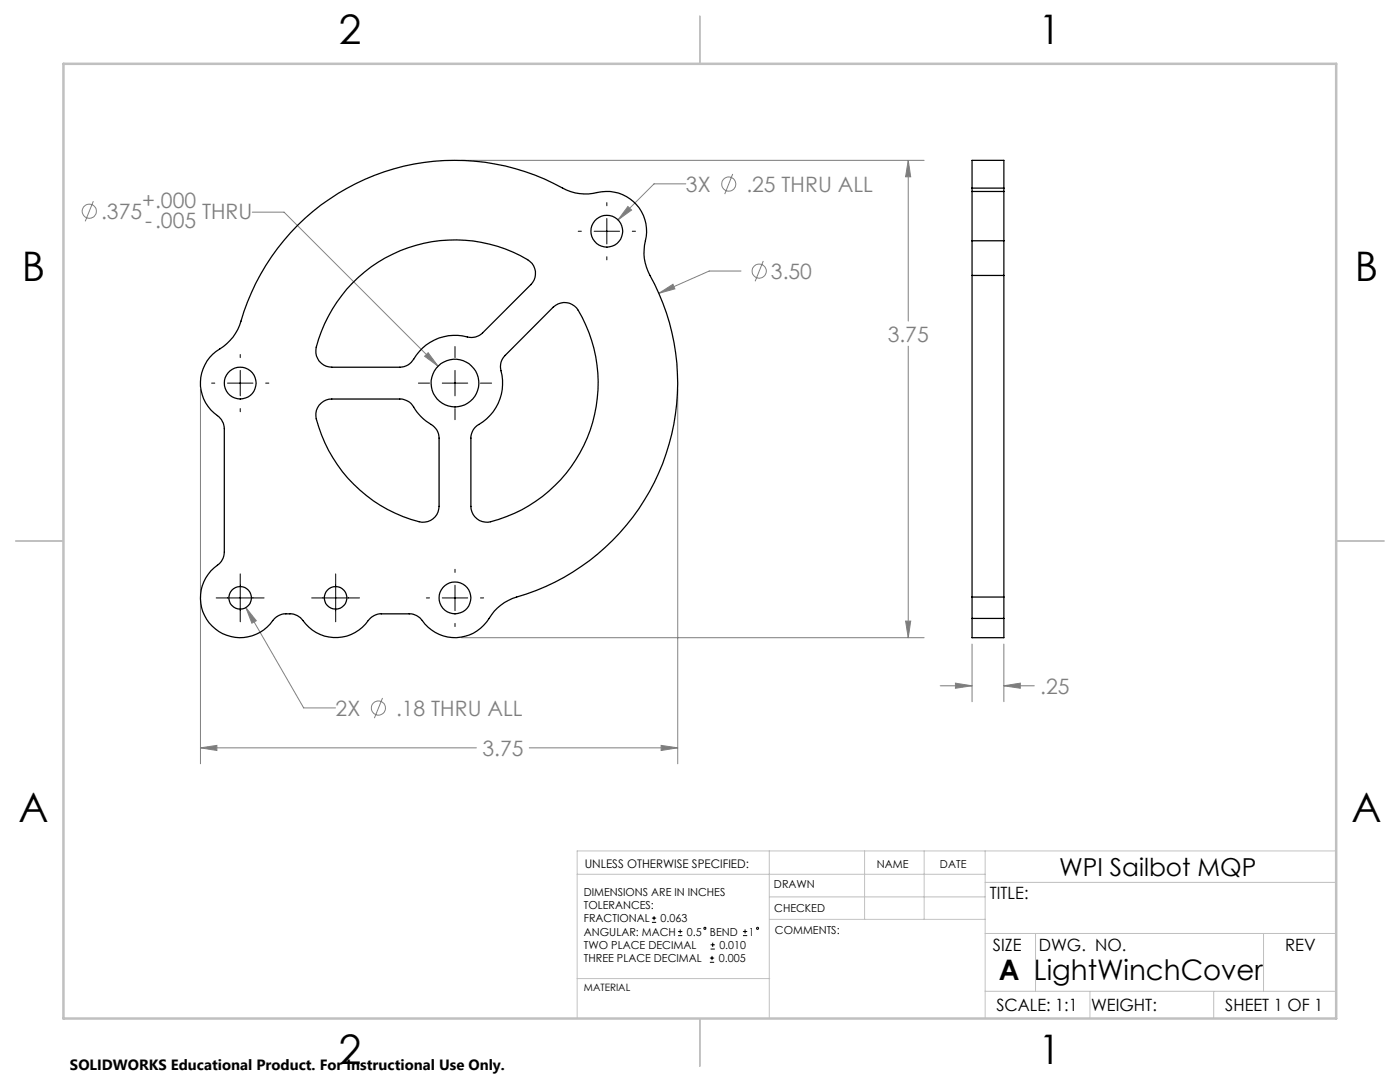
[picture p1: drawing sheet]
<svg xmlns="http://www.w3.org/2000/svg" width="279mm" height="216mm" viewBox="0 0 279 216" stroke-linecap="round" stroke-linejoin="round" font-family="sans-serif">
<g fill="none" stroke="#808080" stroke-width=".2">
<path d="M92.1 32h92.3M136.9 36.7h-6.4l-7.2 7.2M146.2 34.7l-1.6 4M181.3 32l.5 3.3h-1.1zM181.3 32v32.1M18.6 40.1l-1.6 4.1M50.3 42.3h6.4l30.7 30.8M125.3 41.2l.7 .7-2.7 2zM131.5 58.5l2.8-1.8 .4 .9zM147.9 54.1h-6.4l-10 4.4M152.3 52.1l-1.6 4M40 77.7v74.7"/>
<path d="M84.7 71.1l.7-.7 2 2.7zM135.3 77.7v74.7M181.3 69.1v58.1M49.1 121.2l2.1 2.7-.9 .5zM49.1 121.2l11.5 20.1h6.4M76.3 139.3l-1.6 4M92.1 127.2h92.3M180.7 123.9h1.1l-.5 3.3zM187.6 136.8h6.4M190.7 136.3l3.3 .5-3.3 .5zM194 128.5v11.5M200.3 136.8l3.3-.5v1z"/>
<path d="M200.3 128.5v11.5M200.3 136.8h6.1M40 149.2l3.3-.5v1.1zM40 149.2h55.1M105.6 149.2h29.7M131.9 148.7l3.4 .5-3.4 .6z"/>
<circle cx="145.4" cy="36.7" r="1.41"/>
<circle cx="17.8" cy="42.2" r="1.42"/>
<circle cx="151.5" cy="54.1" r="1.41"/>
<circle cx="75.5" cy="141.3" r="1.42"/>
</g>
<g fill="none" stroke="#000" stroke-width=".2">
<path d="M115.4 46.1h.6M118.6 46.1h5M121.1 40.4v.7M121.1 43.6v5.1M121.1 51.2v.7M126.2 46.1h.6M42.2 76.4h.7M45.4 76.4h5.1M47.9 70.7v.7M47.9 73.9v5.1M53 76.4h.7M83.5 76.4h2.2"/>
<path d="M88.3 76.4h5M90.8 69.1v2.3M90.8 73.9v5.1M95.9 76.4h2.2M47.9 81.5v.7M90.8 81.5v2.2M43.1 119.3h9.6M47.9 114.5v9.6M62.2 119.3h9.6M67 114.5v9.6M85.1 119.3h.6M88.3 119.3h5"/>
<path d="M90.8 113.6v.6M90.8 116.8v5M95.9 119.3h.6M90.8 124.4v.6M130.1 184h.9M130.1 183.2h.9M130.5 182.8v.8M135.3 186.7h.9M135.3 185.9h.9M135.7 185.5v.8M141.7 192h.8M141.7 191.2h.8"/>
<path d="M141.8 189.4h.9M141.8 188.5h.9M142.1 190.7v.9M142.2 188.1v.8M148.3 186.7h.8M148.3 185.9h.8M148.7 185.5v.8"/>
<circle cx="140.7" cy="185.2" r=".22"/>
<circle cx="151.2" cy="185.2" r=".22"/>
</g>
<g fill="none" stroke="#c0c0c0" stroke-width=".2">
<path d="M115.2 174.4h81.4M153.5 169.8v33.4M153.5 179h43.1M172.5 169.8v13.6M184.4 169.8v13.6M196.6 169.8v33.4M196.6 176.1h70.1M266.7 169.8h-151.5v33.4M115.2 195.3h38.4M153.6 183.4h43M196.6 197.8h70.1M196.6 186.3h70.1"/>
<path d="M206.7 186.3v11.5M217.5 197.8v5.4M242.2 197.8v5.4M252.2 186.3v11.5"/>
</g>
<path d="M139.7 3.2v9.5M3.1 107.9h9.6M266.7 107.9h9.5M139.7 203.2v9.6" fill="none" stroke="#c0c0c0" stroke-width=".25"/>
<path d="M12.7 12.7h254v190.5h-254z" fill="none" stroke="#c0c0c0" stroke-width=".5"/>
<path d="M131.5 58.5l3.2-.9-.4-.9zM125.3 41.2l-2 2.7 2.7-2zM49.1 121.2l1.2 3.2 .9-.5zM85.4 70.4l-.7 .7 2.7 2zM181.3 32l.5 3.3h-1.1zM180.7 123.9h1.1l-.5 3.3zM40 149.2l3.3-.5v1.1zM131.9 148.7l3.4 .5-3.4 .6zM190.7 136.3l3.3 .5-3.3 .5zM200.3 136.8l3.3-.5v1z" fill="#808080"/>
<g fill="none" stroke="#000" stroke-width=".25">
<path d="M194 38.2v9.8M194 37.5v.7M194 37.5v-5.5h6.3v5.5M194 38.2h6.3M194 37.5h6.3M200.3 38.2v9.8M200.3 37.5v.7M59.4 44.9a44.6 44.6 0 0 1 53.7-7 10.4 10.4 0 0 0 6.9 .4 8 8 0 0 1 8.6 10.6 9.3 9.3 0 0 0 1.1 6.1 44.5 44.5 0 0 1-27.4 64.4 10.2 10.2 0 0 0-5.2 4.7 8 8 0 0 1-13.1-.6l-.9-.7-1-.3h-6a3.6 3.6 0 0 0-3.1 2 8 8 0 0 1-12.8-1 4.1 4.1 0 0 0-6.3 1 8 8 0 0 1-12-.1 8 8 0 0 1 1.8-11.9l.9-1.2 .2-1.1v-24.7a3.8 3.8 0 0 0-2.1-3.1 8 8 0 0 1 1.9-13.3l.7-.5a9.6 9.6 0 0 0 2.8-4.5 44.8 44.8 0 0 1 11.3-19.2zM70.3 56.5a28.4 28.4 0 0 1 35.5-4.3 3.1 3.1 0 0 1 .1 4.6l-9.6 9.6a3.5 3.5 0 0 1-4 .6 9.7 9.7 0 0 0-10 5l-.9 .8-.8 .4-.8 .1h-13.6a3.2 3.2 0 0 1-3.1-4 29.2 29.2 0 0 1 7.2-12.8zM194 55v64.1M194 48v7M194 55h6.3"/>
<path d="M194 48h6.3M200.3 55v64.1M200.3 48v7M110.4 61.3a3.2 3.2 0 0 1 5 .6 28.5 28.5 0 0 1-18 42.3 3.2 3.2 0 0 1-3.4-3.2v-13.6a3.1 3.1 0 0 1 1.6-2.7 9.7 9.7 0 0 0 4.3-11.1l.1-1.3 .5-1.1zM63.7 80.9a3.2 3.2 0 0 1 2.5-1.3h13.6a3.3 3.3 0 0 1 3.1 2.1 12.4 12.4 0 0 0 3.8 3.5l.7 1 .2 1.2v13.6a3.2 3.2 0 0 1-4 3.1 28.5 28.5 0 0 1-20.6-21.1 3 3 0 0 1 .7-2.1zM194 119.1v4.3M194 119.1h6.3M200.3 119.1v4.3M194 123.4v3.8h6.3v-3.8M194 123.4h6.3"/>
<circle cx="121.1" cy="46.1" r="3.2"/>
<circle cx="47.9" cy="76.4" r="3.2"/>
<circle cx="90.8" cy="76.4" r="4.8"/>
<circle cx="47.9" cy="119.3" r="2.25"/>
<circle cx="67" cy="119.3" r="2.25"/>
<circle cx="90.8" cy="119.3" r="3.2"/>
</g>
<g font-size="8.1">
<text x="67.6" y="8.9">2</text>
<text x="207.3" y="8.9">1</text>
<text x="4.4" y="56.2">B</text>
<text x="270.4" y="56.2">B</text>
<text x="3.7" y="164.1">A</text>
<text x="269.7" y="164.1">A</text>
<text x="67.6" y="212.4">2</text>
<text x="207.3" y="212.4">1</text>
</g>
<text font-size="5.6" x="199.3" y="195.5">A LightWinchCover</text>
<text font-size="4.9" x="211.4" y="174.7">WPI Sailbot MQP</text>
<g font-size="4.2" fill="#808080">
<text x="28.4" y="41.4">+.000</text>
<text x="136.9" y="38.3">3X</text>
<text x="149" y="38.3">.25 THRU ALL</text>
<text x="20.2" y="43.7">.375</text>
<text x="29" y="45.5">-.005</text>
<text x="40.3" y="43.7">THRU</text>
<text x="153.9" y="55.6">3.50</text>
<text x="177.2" y="68.2">3.75</text>
<text x="67" y="142.8">2X</text>
<text x="79" y="142.8">.18 THRU ALL</text>
<text x="207.6" y="138.4">.25</text>
<text x="96.3" y="150.8">3.75</text>
</g>
<g font-size="3.4">
<text x="197.6" y="179.4">TITLE:</text>
<text x="198.2" y="189.8">SIZE</text>
<text x="207.3" y="189.8">DWG. NO.</text>
<text x="256.5" y="189.8">REV</text>
<text x="198.8" y="201.7">SCALE: 1:1</text>
<text x="217.7" y="201.8">WEIGHT:</text>
<text x="244.5" y="201.7">SHEET 1 OF 1</text>
</g>
<text font-size="3" x="14" y="213.5">SOLIDWORKS Educational Product. For Instructional Use Only.</text>
<text font-size="2.4" x="116.7" y="173.2">UNLESS OTHERWISE SPECIFIED:</text>
<g font-size="2.2">
<text x="175" y="173.2">NAME</text>
<text x="187.6" y="173.2">DATE</text>
<text x="116.5" y="178.7">DIMENSIONS ARE IN INCHES</text>
<text x="154.5" y="177.1">DRAWN</text>
<text x="116.5" y="181.4">TOLERANCES:</text>
<text x="116.5" y="184">FRACTIONAL</text>
<text x="131.8" y="184">0.063</text>
<text x="154.5" y="182">CHECKED</text>
<text x="116.5" y="192">THREE PLACE DECIMAL</text>
<text x="116.5" y="189.3">TWO PLACE DECIMAL</text>
<text x="116.5" y="186.7">ANGULAR: MACH</text>
<text x="137.1" y="186.7">0.5</text>
<text x="141.7" y="186.7">BEND</text>
<text x="143.4" y="192">0.005</text>
<text x="143.6" y="189.3">0.010</text>
<text x="149.4" y="186.7">1</text>
<text x="154.7" y="186.4">COMMENTS:</text>
</g>
<text font-size="2" x="116.5" y="197.7">MATERIAL</text>
</svg>
